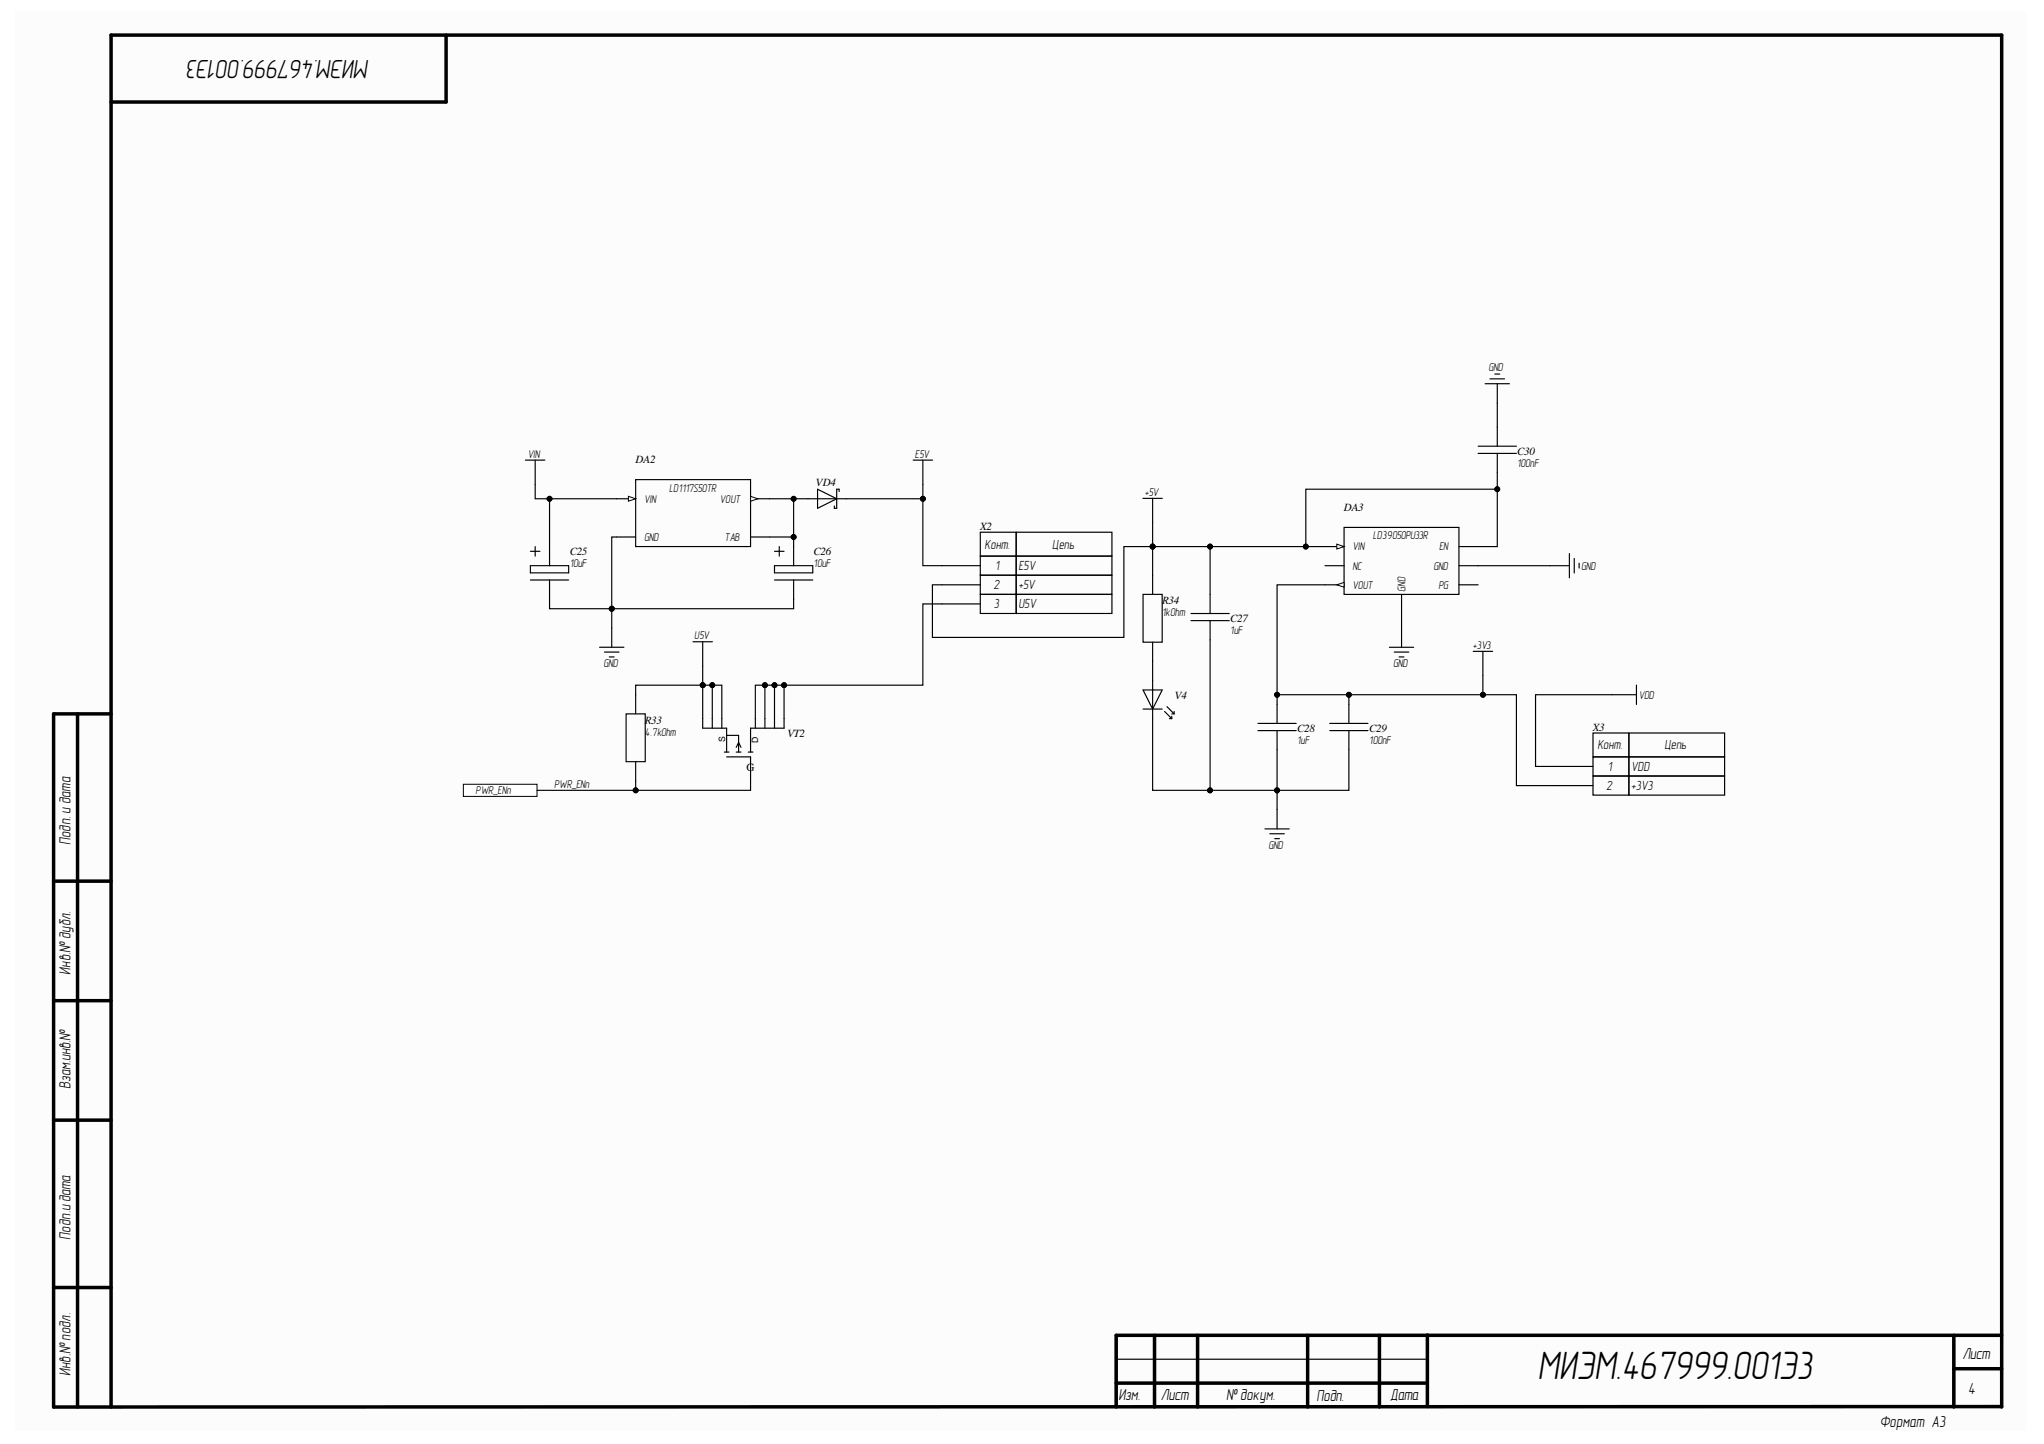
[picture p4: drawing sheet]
<svg xmlns="http://www.w3.org/2000/svg" width="297mm" height="210mm" viewBox="0 0 297 210" stroke-linecap="round" stroke-linejoin="round" font-family="sans-serif">
<g fill="#fffcf8">
<path d="M2.2 1.6h292.2v206.4h-292.2z" fill-rule="evenodd"/>
<path d="M2.2 1.6h292.2v206.4h-292.2z" fill-rule="evenodd"/>
</g>
<g fill="none" stroke="#000" stroke-width=".51">
<path d="M64.8 5.1v9.7h-48.7M11.3 103.8v100.7M16.1 103.8h-8.3v100.7h283.1M7.8 128.1h8.3M7.8 145.5h8.3M7.8 162.8h8.3M7.8 187.2h8.3M167.8 194.1v10.4M174 194.1v10.4M190 194.1v10.4M200.5 194.1v10.4M207.4 194.1v10.4"/>
<path d="M283.9 194.1v10.4M283.9 199h7M290.9 194.1h-128.7v10.4M16.1 204.5v-199.4h274.8v199.4M162.2 201.1h45.2"/>
</g>
<g fill="none" stroke="#000" stroke-width=".17">
<path d="M100.7 93.3h2.8M102.1 93.3v3.5M91 103.8h2.8v6.9h-2.8zM92.4 101v2.8M92.4 110.7v2.8M102.1 104.5v1.3h3.5v3.5M103.5 104.5v1.3M104.9 104.5v1.3M105.2 109.3h.7M105.6 110h3.5v3.5M105.6 106.9h1.7v2.4M107 109.3h.7"/>
<path d="M107 108.6l.3-.7 .4 .7M108.7 109.3h.7M109.8 104.5v1.3M111.2 104.5v1.3M112.6 104.5v1.3M113.9 104.5v1.3h-4.8v3.5M162.2 197.6h45.2"/>
</g>
<path d="M67.3 114h10.7v1.8h-10.7z" fill-rule="evenodd" fill="#fff"/>
<path d="M67.3 114h10.7v1.8h-10.7z" fill="none" stroke="#000" stroke-width=".15"/>
<path d="M89.6 72.5h2.8M92.4 69.7h16.7v9.8h-16.7z" fill="none" stroke="#000" stroke-width=".17"/>
<path d="M91.3 72.1l1.1 .4-1.1 .4z" fill="#f8fcff"/>
<path d="M91.3 72.1l1.1 .4-1.1 .4z" fill="none" stroke="#000" stroke-width=".15"/>
<path d="M89.6 78.1h2.8M109.1 78.1h2.8M109.1 72.5h2.8" fill="none" stroke="#000" stroke-width=".17"/>
<path d="M109.1 72.1l1 .4-1 .4z" fill="#f8fcff"/>
<path d="M109.1 72.1l1 .4-1 .4z" fill="none" stroke="#000" stroke-width=".15"/>
<g fill="none" stroke="#000" stroke-width=".17">
<path d="M76.4 66.9h2.8M77.8 66.9v3.5M77.8 79.5v1.3M79.9 79.5v2.7M113.2 79.5v1.3M115.3 79.5v2.7M117.4 72.5h5.6M118.8 71.1l2.8 1.4-2.8 1.4zM121.9 71.5v-.4h-.3v2.8h-.4v-.4M132.7 66.9h2.8M134.1 66.9v3.5M142.5 77.4h5.2v3.4h-5.2z"/>
<path d="M147.7 77.4h13.9v3.4h-13.9zM195.3 76.7h16.7v9.7h-16.7zM212 79.5h2.8M77.1 82.2h5.5v1.1h-5.5zM77.1 84.3h5.5M77.1 80.1h1.4M79.9 84.3v2.8M87.1 94.1h3.6M87.8 94.8h2.2M88.5 95.5h.8M88.9 91.3v2.8M112.6 82.2h5.5v1.1h-5.5z"/>
<path d="M112.6 84.3h5.5M112.6 80.1h1.3M115.3 84.3v2.8M136.9 82.2h5.6M136.9 85h5.6M136.9 87.8h5.6M142.5 80.8h5.2v2.8h-5.2zM142.5 83.6h5.2v2.8h-5.2zM142.5 86.4h5.2v2.8h-5.2zM147.7 80.8h13.9v2.8h-13.9zM147.7 83.6h13.9v2.8h-13.9zM147.7 86.4h13.9v2.8h-13.9z"/>
<path d="M192.5 85h2.8"/>
</g>
<path d="M194.3 85l1-.3v.7z" fill="#f8fcff"/>
<path d="M194.3 85l1-.3v.7z" fill="none" stroke="#000" stroke-width=".15"/>
<path d="M192.5 79.5h2.8M192.5 82.2h2.8M212 85h2.8" fill="none" stroke="#000" stroke-width=".17"/>
<path d="M194.3 79.1l1 .4-1 .3z" fill="#f8fcff"/>
<g fill="none" stroke="#000" stroke-width=".15">
<path d="M194.3 79.1l1 .4-1 .3z"/>
<circle cx="79.9" cy="72.5" r=".35"/>
<circle cx="115.3" cy="78.1" r=".35"/>
<circle cx="115.3" cy="72.5" r=".35"/>
<circle cx="134.1" cy="72.5" r=".35"/>
<circle cx="167.5" cy="79.5" r=".35"/>
<circle cx="175.8" cy="79.5" r=".35"/>
<circle cx="189.8" cy="79.5" r=".35"/>
<circle cx="217.6" cy="71.1" r=".35"/>
<circle cx="88.9" cy="88.5" r=".35"/>
<circle cx="102.1" cy="99.6" r=".35"/>
<circle cx="103.5" cy="99.6" r=".35"/>
<circle cx="111.2" cy="99.6" r=".35"/>
<circle cx="112.6" cy="99.6" r=".35"/>
<circle cx="113.9" cy="99.6" r=".35"/>
<circle cx="92.4" cy="114.9" r=".35"/>
<circle cx="175.8" cy="114.9" r=".35"/>
<circle cx="185.6" cy="114.9" r=".35"/>
<circle cx="185.6" cy="101" r=".35"/>
<circle cx="196" cy="101" r=".35"/>
<circle cx="215.5" cy="101" r=".35"/>
</g>
<g fill="none" stroke="#000" stroke-width=".17">
<path d="M215.8 55.8h3.6M216.5 55.1h2.1M217.2 54.4h.7M217.6 55.8v9.1M77.8 70.4v2.1h11.8M79.9 72.5v7M89.6 78.1h-.7v13.2M111.9 72.5h5.5M115.3 72.5v5.6h-3.4M115.3 78.1v1.4M123 72.5h11.1v9.7h2.8M134.1 70.4v2.1"/>
<path d="M166.1 72.4h2.8M167.5 72.4v14M175.9 79.5v9.7M192.5 79.5h-29.2v13.2h-27.8v-7.7h1.4M214.8 65.9h5.6M214.8 64.9h5.6M217.6 71.1h-27.8v8.4M217.6 65.9v13.6h-2.8M79.9 87.1v1.4h35.4v-1.4M102.1 96.8v7.7M103.5 99.6h-11.1v1.4M111.2 99.6h-1.4v4.9"/>
<path d="M112.6 99.6h-1.4v4.9M136.9 87.8h-2.8v11.8h-20.2M166.1 86.4h2.8v6.9h-2.8zM167.5 93.3v21.6h8.4M173.1 90.2h5.5M173.1 89.2h5.5M175.9 90.2v24.7h9.7v5.6M192.5 85h-6.9v20.2M201.9 94.1h3.5M202.6 94.8h2.1M203.3 95.5h.7M203.7 86.4v7.7"/>
<path d="M212 82.2h16.1M214.1 94.7h2.8M215.5 94.7v6.3M228.1 80.5v3.5M228.8 81.2v2.1M229.5 81.9v.7M237.8 99.6v2.8M78 114.9h14.4M92.4 113.5v1.4h16.7v-1.4M103.5 104.5v-4.9h1.4v4.9M112.6 104.5v-4.9h1.3v4.9M166.1 100.3h2.8l-1.4 2.8z"/>
<path d="M166.1 103.1h2.8M169.2 103.4l1.1 1.1M169.6 102.7l1 1.1M169.9 104.5h.4M170.3 104.1v.4M170.3 103.8h.3M170.6 103.4v.4M182.8 106.2h5.6M182.8 105.2h5.6M185.6 101h10.4v4.2M185.6 106.2v8.7h10.4v-8.7M193.2 106.2h5.6"/>
<path d="M193.2 105.2h5.6M196 101h24.4v13.2h11.1M231.5 106.6h5.2v3.4h-5.2zM231.5 110h5.2v2.8h-5.2zM231.5 112.8h5.2v2.8h-5.2zM236.7 106.6h13.9v3.4h-13.9zM236.7 110h13.9v2.8h-13.9zM236.7 112.8h13.9v2.8h-13.9zM237.8 101h-14.7v10.4h8.4M183.8 120.5h3.6M184.5 121.2h2.1M185.2 121.9h.7"/>
</g>
<g fill="#000">
<circle cx="79.9" cy="72.5" r=".35"/>
<circle cx="115.3" cy="78.1" r=".35"/>
<circle cx="115.3" cy="72.5" r=".35"/>
<circle cx="134.1" cy="72.5" r=".35"/>
<circle cx="167.5" cy="79.5" r=".35"/>
<circle cx="175.8" cy="79.5" r=".35"/>
<circle cx="189.8" cy="79.5" r=".35"/>
<circle cx="217.6" cy="71.1" r=".35"/>
<circle cx="88.9" cy="88.5" r=".35"/>
<circle cx="102.1" cy="99.6" r=".35"/>
<circle cx="103.5" cy="99.6" r=".35"/>
<circle cx="111.2" cy="99.6" r=".35"/>
<circle cx="112.6" cy="99.6" r=".35"/>
<circle cx="113.9" cy="99.6" r=".35"/>
<circle cx="92.4" cy="114.9" r=".35"/>
<circle cx="175.8" cy="114.9" r=".35"/>
<circle cx="185.6" cy="114.9" r=".35"/>
<circle cx="185.6" cy="101" r=".35"/>
<circle cx="196" cy="101" r=".35"/>
<circle cx="215.5" cy="101" r=".35"/>
</g>
<text font-size="5.1" x="223.4" y="200.5">МИЭМ.467999.001Э3</text>
<text font-size="3.4" x="53.7" y="8.7" transform="rotate(-180 53.7 8.7)">МИЭМ.467999.001Э3</text>
<g font-size="2.1">
<text x="10.2" y="122.8" transform="rotate(-90 10.2 122.8)">Подп. и дата</text>
<text x="10.2" y="141.7" transform="rotate(-90 10.2 141.7)">Инв.№ дубл.</text>
<text x="10.2" y="158.3" transform="rotate(-90 10.2 158.3)">Взам.инв.№</text>
<text x="10.2" y="180.2" transform="rotate(-90 10.2 180.2)">Подп.и дата</text>
<text x="285.2" y="197.6">Лист</text>
<text x="10.2" y="200.1" transform="rotate(-90 10.2 200.1)">Инв.№ подл.</text>
<text x="162.5" y="203.5">Изм.</text>
<text x="168.7" y="203.5">Лист</text>
<text x="178.2" y="203.5">№ докум.</text>
<text x="191.3" y="203.7">Подп.</text>
<text x="202" y="203.5">Дата</text>
<text x="286" y="202.7">4</text>
<text x="273.2" y="207.5">Формат A3</text>
</g>
<g font-size="1.7">
<text x="143.1" y="79.8">Конт.</text>
<text x="144.6" y="82.9">1</text>
<text x="148" y="82.9">E5V</text>
<text x="152.9" y="79.8">Цепь</text>
<text x="144.4" y="85.7">2</text>
<text x="144.4" y="88.5">3</text>
<text x="148" y="85.7">+5V</text>
<text x="148" y="88.5">U5V</text>
<text x="232.1" y="108.9">Конт.</text>
<text x="233.7" y="112">1</text>
<text x="237.1" y="112">VDD</text>
<text x="241.9" y="108.9">Цепь</text>
<text x="233.4" y="114.8">2</text>
<text x="237.1" y="114.8">+3V3</text>
</g>
<g font-size="1.6">
<text x="92.4" y="67.3">DA2</text>
<text x="118.6" y="70.6">VD4</text>
<text x="220.5" y="66.1">C30</text>
<text x="142.4" y="77">X2</text>
<text x="195.3" y="74.3">DA3</text>
<text x="82.8" y="80.7">C25</text>
<text x="118.2" y="80.7">C26</text>
<text x="168.9" y="87.9">R34</text>
<text x="178.8" y="90.4">C27</text>
<text x="170.7" y="101.5">V4</text>
<text x="93.7" y="105.2">R33</text>
<text x="114.4" y="107.1">VT2</text>
<text x="188.5" y="106.4">C28</text>
<text x="199" y="106.4">C29</text>
<text x="231.5" y="106.2">X3</text>
<text x="108.5" y="112.1">G</text>
</g>
<g font-size="1.5">
<text x="216.3" y="54">GND</text>
<text x="76.7" y="66.6">VIN</text>
<text x="97.3" y="71.5">LD1117S50TR</text>
<text x="132.9" y="66.6">E5V</text>
<text x="220.5" y="67.8">100nF</text>
<text x="93.6" y="73.1">VIN</text>
<text x="104.6" y="73.1">VOUT</text>
<text x="166.3" y="72.1">+5V</text>
<text x="82.8" y="82.5">10uF</text>
<text x="93.6" y="78.6">GND</text>
<text x="105.3" y="78.6">TAB</text>
<text x="118.2" y="82.5">10uF</text>
<text x="196.5" y="82.8">NC</text>
<text x="196.5" y="80">VIN</text>
<text x="199.5" y="78.4">LD39050PU33R</text>
<text x="208.3" y="82.8">GND</text>
<text x="209.1" y="80">EN</text>
<text x="229.8" y="82.8">GND</text>
<text x="168.9" y="89.6">1kOhm</text>
<text x="196.5" y="85.6">VOUT</text>
<text x="204.2" y="86" transform="rotate(-90 204.2 86)">GND</text>
<text x="209.1" y="85.6">PG</text>
<text x="100.9" y="92.9">U5V</text>
<text x="178.8" y="92.2">1uF</text>
<text x="214" y="94.4">+3V3</text>
<text x="87.7" y="96.9">GND</text>
<text x="202.5" y="96.9">GND</text>
<text x="238.1" y="101.5">VDD</text>
<text x="93.7" y="107">4.7kOhm</text>
<text x="188.5" y="108.1">1uF</text>
<text x="199" y="108.1">100nF</text>
<text x="69.1" y="115.4">PWR_ENn</text>
<text x="80.5" y="114.6">PWR_ENn</text>
<text x="184.4" y="123.3">GND</text>
</g>
<g font-size="1.3">
<text x="105.4" y="107.9" transform="rotate(-90 105.4 107.9)">S</text>
<text x="110.2" y="108" transform="rotate(-90 110.2 108)">D</text>
</g>
</svg>
